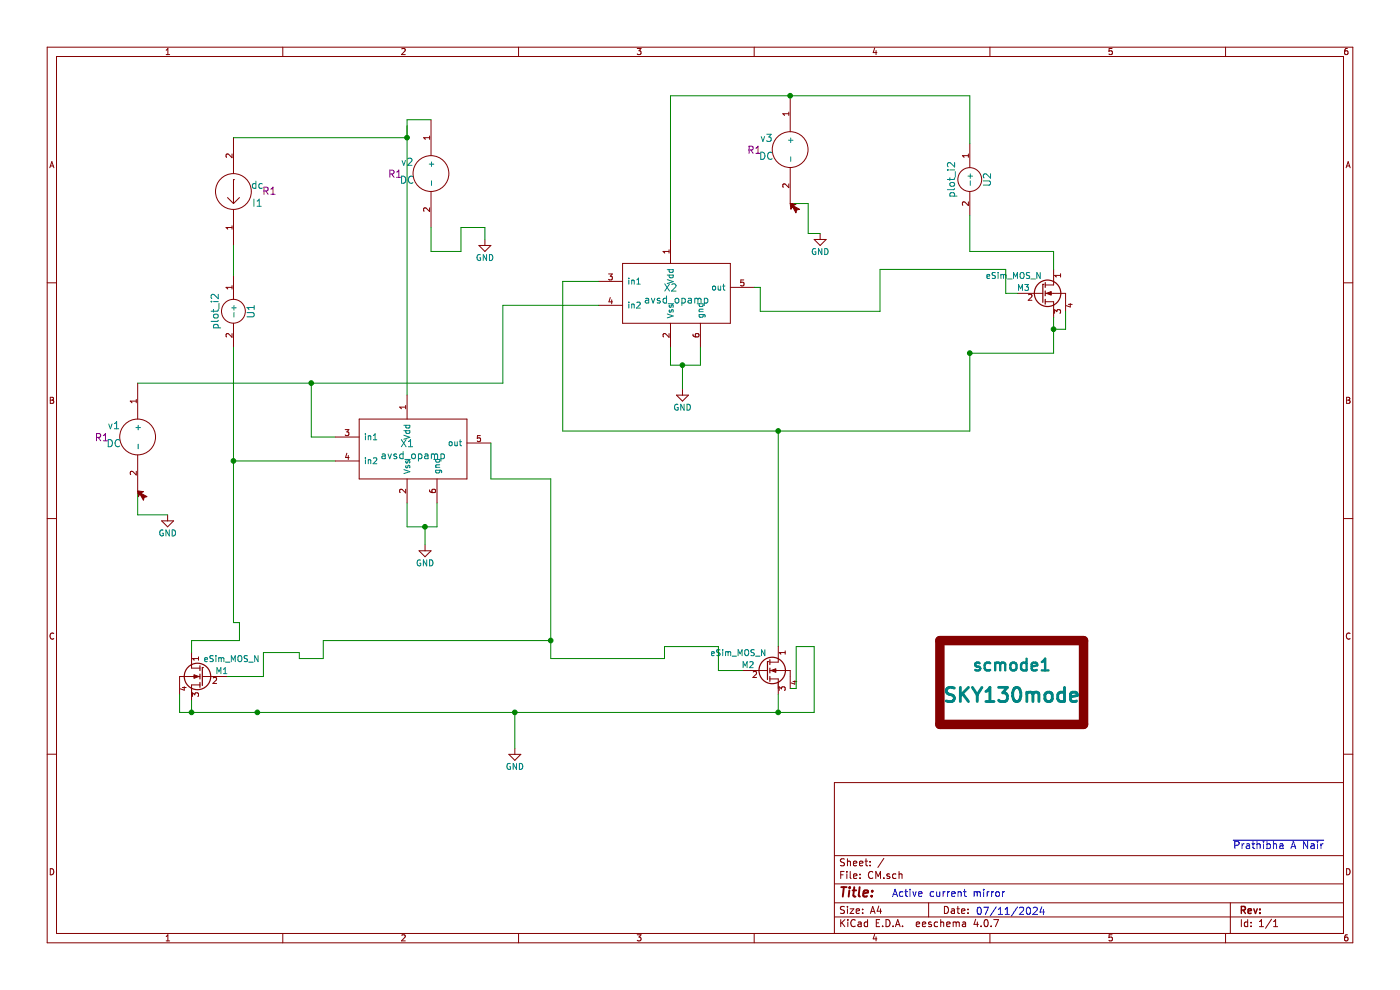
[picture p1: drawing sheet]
EESchema Schematic File Version 2
LIBS:adc-dac
LIBS:memory
LIBS:xilinx
LIBS:microcontrollers
LIBS:dsp
LIBS:microchip
LIBS:analog_switches
LIBS:motorola
LIBS:texas
LIBS:intel
LIBS:audio
LIBS:interface
LIBS:digital-audio
LIBS:philips
LIBS:display
LIBS:cypress
LIBS:siliconi
LIBS:opto
LIBS:atmel
LIBS:contrib
LIBS:power
LIBS:eSim_Plot
LIBS:transistors
LIBS:conn
LIBS:eSim_User
LIBS:regul
LIBS:74xx
LIBS:cmos4000
LIBS:eSim_Analog
LIBS:eSim_Devices
LIBS:eSim_Digital
LIBS:eSim_Hybrid
LIBS:eSim_Miscellaneous
LIBS:eSim_Power
LIBS:eSim_Sources
LIBS:eSim_Subckt
LIBS:eSim_Nghdl
LIBS:eSim_Ngveri
LIBS:eSim_SKY130
LIBS:eSim_SKY130_Subckts
LIBS:CM-cache
EELAYER 25 0
EELAYER END
$Descr A4 11693 8268
encoding utf-8
Sheet 1 1
Title ""
Date ""
Rev ""
Comp ""
Comment1 ""
Comment2 ""
Comment3 ""
Comment4 ""
$EndDescr
$Comp
L avsd_opamp X1
U 1 1
P 3400 3700
F 0 "X1" H 3400 3700 60  0000 C CNN
F 1 "avsd_opamp" H 3450 3600 60  0000 C CNN
F 2 "" H 3400 3700 60  0001 C CNN
F 3 "" H 3400 3700 60  0001 C CNN
	1    3400 3700
	1    0    0    -1  
$EndComp
$Comp
L avsd_opamp X2
U 1 1
P 5600 2400
F 0 "X2" H 5600 2400 60  0000 C CNN
F 1 "avsd_opamp" H 5650 2300 60  0000 C CNN
F 2 "" H 5600 2400 60  0001 C CNN
F 3 "" H 5600 2400 60  0001 C CNN
	1    5600 2400
	1    0    0    -1  
$EndComp
$Comp
L dc I1
U 1 1
P 1950 1600
F 0 "I1" H 1750 1700 60  0000 C CNN
F 1 "dc" H 1750 1550 60  0000 C CNN
F 2 "R1" H 1650 1600 60  0000 C CNN
F 3 "" H 1950 1600 60  0000 C CNN
	1    1950 1600
	-1   0    0    1   
$EndComp
$Comp
L plot_i2 U1
U 1 1
P 1700 2600
F 0 "U1" H 1700 3000 60  0000 C CNN
F 1 "plot_i2" H 1700 2700 60  0000 C CNN
F 2 "" H 1700 2600 60  0000 C CNN
F 3 "" H 1700 2600 60  0000 C CNN
	1    1700 2600
	0    1    1    0   
$EndComp
$Comp
L DC v3
U 1 1
P 6600 1250
F 0 "v3" H 6400 1350 60  0000 C CNN
F 1 "DC" H 6400 1200 60  0000 C CNN
F 2 "R1" H 6300 1250 60  0000 C CNN
F 3 "" H 6600 1250 60  0000 C CNN
	1    6600 1250
	1    0    0    -1  
$EndComp
$Comp
L GND #PWR01
U 1 1
P 6850 1950
F 0 "#PWR01" H 6850 1700 50  0001 C CNN
F 1 "GND" H 6850 1800 50  0000 C CNN
F 2 "" H 6850 1950 50  0001 C CNN
F 3 "" H 6850 1950 50  0001 C CNN
	1    6850 1950
	1    0    0    -1  
$EndComp
$Comp
L GND #PWR02
U 1 1
P 5700 3250
F 0 "#PWR02" H 5700 3000 50  0001 C CNN
F 1 "GND" H 5700 3100 50  0000 C CNN
F 2 "" H 5700 3250 50  0001 C CNN
F 3 "" H 5700 3250 50  0001 C CNN
	1    5700 3250
	1    0    0    -1  
$EndComp
$Comp
L GND #PWR03
U 1 1
P 3550 4550
F 0 "#PWR03" H 3550 4300 50  0001 C CNN
F 1 "GND" H 3550 4400 50  0000 C CNN
F 2 "" H 3550 4550 50  0001 C CNN
F 3 "" H 3550 4550 50  0001 C CNN
	1    3550 4550
	1    0    0    -1  
$EndComp
$Comp
L GND #PWR04
U 1 1
P 1400 4300
F 0 "#PWR04" H 1400 4050 50  0001 C CNN
F 1 "GND" H 1400 4150 50  0000 C CNN
F 2 "" H 1400 4300 50  0001 C CNN
F 3 "" H 1400 4300 50  0001 C CNN
	1    1400 4300
	1    0    0    -1  
$EndComp
$Comp
L DC v1
U 1 1
P 1150 3650
F 0 "v1" H 950 3750 60  0000 C CNN
F 1 "DC" H 950 3600 60  0000 C CNN
F 2 "R1" H 850 3650 60  0000 C CNN
F 3 "" H 1150 3650 60  0000 C CNN
	1    1150 3650
	1    0    0    -1  
$EndComp
Wire Wire Line
	3400 4200 3400 4400
Wire Wire Line
	3400 4400 3650 4400
Wire Wire Line
	3650 4400 3650 4200
Wire Wire Line
	3550 4400 3550 4550
Connection ~ 3550 4400
Wire Wire Line
	5600 2900 5600 3050
Wire Wire Line
	5600 3050 5850 3050
Wire Wire Line
	5850 3050 5850 2900
Wire Wire Line
	5700 3250 5700 3050
Connection ~ 5700 3050
Wire Wire Line
	1950 2050 1950 2300
Wire Wire Line
	1150 4100 1150 4300
Wire Wire Line
	1150 4300 1400 4300
$Comp
L DC v2
U 1 1
P 3600 1450
F 0 "v2" H 3400 1550 60  0000 C CNN
F 1 "DC" H 3400 1400 60  0000 C CNN
F 2 "R1" H 3300 1450 60  0000 C CNN
F 3 "" H 3600 1450 60  0000 C CNN
	1    3600 1450
	1    0    0    -1  
$EndComp
$Comp
L GND #PWR05
U 1 1
P 4050 2000
F 0 "#PWR05" H 4050 1750 50  0001 C CNN
F 1 "GND" H 4050 1850 50  0000 C CNN
F 2 "" H 4050 2000 50  0001 C CNN
F 3 "" H 4050 2000 50  0001 C CNN
	1    4050 2000
	1    0    0    -1  
$EndComp
Wire Wire Line
	4050 1900 4050 2000
Wire Wire Line
	3400 3300 3400 1000
Wire Wire Line
	3400 1000 3600 1000
Wire Wire Line
	3400 1150 3400 1050
Wire Wire Line
	1950 1150 3400 1150
Connection ~ 3400 1150
Wire Wire Line
	2800 3850 1950 3850
Wire Wire Line
	1950 2900 1950 5200
Wire Wire Line
	1150 3200 4200 3200
Wire Wire Line
	2600 3200 2600 3650
Wire Wire Line
	2600 3650 2800 3650
Wire Wire Line
	1950 5200 2000 5200
Connection ~ 1950 3850
Wire Wire Line
	1500 5950 6800 5950
Wire Wire Line
	6800 5950 6800 5400
Wire Wire Line
	5000 2350 4700 2350
Wire Wire Line
	4700 2350 4700 3600
Wire Wire Line
	4700 3600 8100 3600
Wire Wire Line
	6500 3600 6500 5400
Connection ~ 6500 3600
Wire Wire Line
	5600 800  8100 800 
Wire Wire Line
	5600 800  5600 2000
Wire Wire Line
	4200 3200 4200 2550
Wire Wire Line
	4200 2550 5000 2550
Connection ~ 2600 3200
$Comp
L plot_i2 U2
U 1 1
P 7850 1500
F 0 "U2" H 7850 1900 60  0000 C CNN
F 1 "plot_i2" H 7850 1600 60  0000 C CNN
F 2 "" H 7850 1500 60  0000 C CNN
F 3 "" H 7850 1500 60  0000 C CNN
	1    7850 1500
	0    1    1    0   
$EndComp
Wire Wire Line
	8100 1800 8100 2100
Wire Wire Line
	8100 800  8100 1200
Connection ~ 6600 800 
$Comp
L GND #PWR06
U 1 1
P 4300 6250
F 0 "#PWR06" H 4300 6000 50  0001 C CNN
F 1 "GND" H 4300 6100 50  0000 C CNN
F 2 "" H 4300 6250 50  0001 C CNN
F 3 "" H 4300 6250 50  0001 C CNN
	1    4300 6250
	1    0    0    -1  
$EndComp
Wire Wire Line
	4300 6250 4300 5950
Connection ~ 4300 5950
Wire Wire Line
	4100 3700 4100 4000
Wire Wire Line
	4100 4000 4600 4000
Wire Wire Line
	4600 4000 4600 5500
Wire Wire Line
	3600 1900 3600 2100
Wire Wire Line
	3600 2100 3850 2100
Wire Wire Line
	3850 2100 3850 1900
Wire Wire Line
	3850 1900 4050 1900
Wire Wire Line
	6500 5700 6500 5750
Wire Wire Line
	4600 5500 5550 5500
Wire Wire Line
	5550 5500 5550 5400
Wire Wire Line
	5550 5400 6000 5400
Connection ~ 2150 5950
Wire Wire Line
	2500 5500 2700 5500
Wire Wire Line
	2700 5500 2700 5350
Wire Wire Line
	2700 5350 4600 5350
Connection ~ 4600 5350
Wire Wire Line
	1600 5750 1600 5800
Wire Wire Line
	6350 2400 6350 2600
Wire Wire Line
	6350 2400 6300 2400
$Comp
L eSim_MOS_N M3
U 1 1
P 8600 2250
F 0 "M3" H 8600 2100 50  0000 R CNN
F 1 "eSim_MOS_N" H 8700 2200 50  0000 R CNN
F 2 "" H 8900 1950 29  0000 C CNN
F 3 "" H 8700 2050 60  0000 C CNN
	1    8600 2250
	1    0    0    -1  
$EndComp
Wire Wire Line
	6350 2600 7350 2600
Wire Wire Line
	7350 2600 7350 2250
Wire Wire Line
	7350 2250 8400 2250
Wire Wire Line
	8400 2250 8400 2450
Wire Wire Line
	8400 2450 8500 2450
Wire Wire Line
	8100 2100 8800 2100
Wire Wire Line
	8800 2100 8800 2250
Wire Wire Line
	8800 2650 8800 2950
Wire Wire Line
	8800 2950 8100 2950
Connection ~ 8100 2950
Wire Wire Line
	8900 2600 8900 2750
Wire Wire Line
	8900 2750 8800 2750
Connection ~ 8800 2750
Wire Wire Line
	8100 2950 8100 3600
$Comp
L eSim_MOS_N M1
U 1 1
P 1800 5450
F 0 "M1" H 1800 5300 50  0000 R CNN
F 1 "eSim_MOS_N" H 1900 5400 50  0000 R CNN
F 2 "" H 2100 5150 29  0000 C CNN
F 3 "" H 1900 5250 60  0000 C CNN
	1    1800 5450
	-1   0    0    -1  
$EndComp
Wire Wire Line
	2500 5450 2500 5500
Wire Wire Line
	1600 5850 1600 5950
Wire Wire Line
	1500 5800 1500 5950
Connection ~ 1600 5950
Wire Wire Line
	2500 5450 2200 5450
Wire Wire Line
	2200 5450 2200 5650
Wire Wire Line
	2200 5650 1900 5650
Wire Wire Line
	2000 5200 2000 5350
Wire Wire Line
	2000 5350 1600 5350
Wire Wire Line
	1600 5350 1600 5450
$Comp
L eSim_MOS_N M2
U 1 1
P 6300 5400
F 0 "M2" H 6300 5250 50  0000 R CNN
F 1 "eSim_MOS_N" H 6400 5350 50  0000 R CNN
F 2 "" H 6600 5100 29  0000 C CNN
F 3 "" H 6400 5200 60  0000 C CNN
	1    6300 5400
	1    0    0    -1  
$EndComp
Wire Wire Line
	6000 5400 6000 5600
Wire Wire Line
	6000 5600 6200 5600
Wire Wire Line
	6600 5750 6650 5750
Wire Wire Line
	6650 5750 6650 5400
Wire Wire Line
	6650 5400 6800 5400
Wire Wire Line
	6500 5800 6500 5950
Connection ~ 6500 5950
Wire Wire Line
	6600 1700 6750 1700
Wire Wire Line
	6750 1700 6750 1950
Wire Wire Line
	6750 1950 6850 1950
$Comp
L SKY130mode scmode1
U 1 1
P 8450 5700
F 0 "scmode1" H 8450 5850 98  0000 C CNB
F 1 "SKY130mode" H 8450 5600 118 0000 C CNB
F 2 "" H 8450 5850 60  0001 C CNN
F 3 "" H 8450 5850 60  0001 C CNN
	1    8450 5700
	1    0    0    -1  
$EndComp
Text Notes 7450 7500 0    60   ~ 0
Active current mirror
Text Notes 10300 7100 0    60   ~ 0
~Prathibha A Nair
Text Notes 8150 7650 0    60   ~ 0
07/11/2024
$EndSCHEMATC
